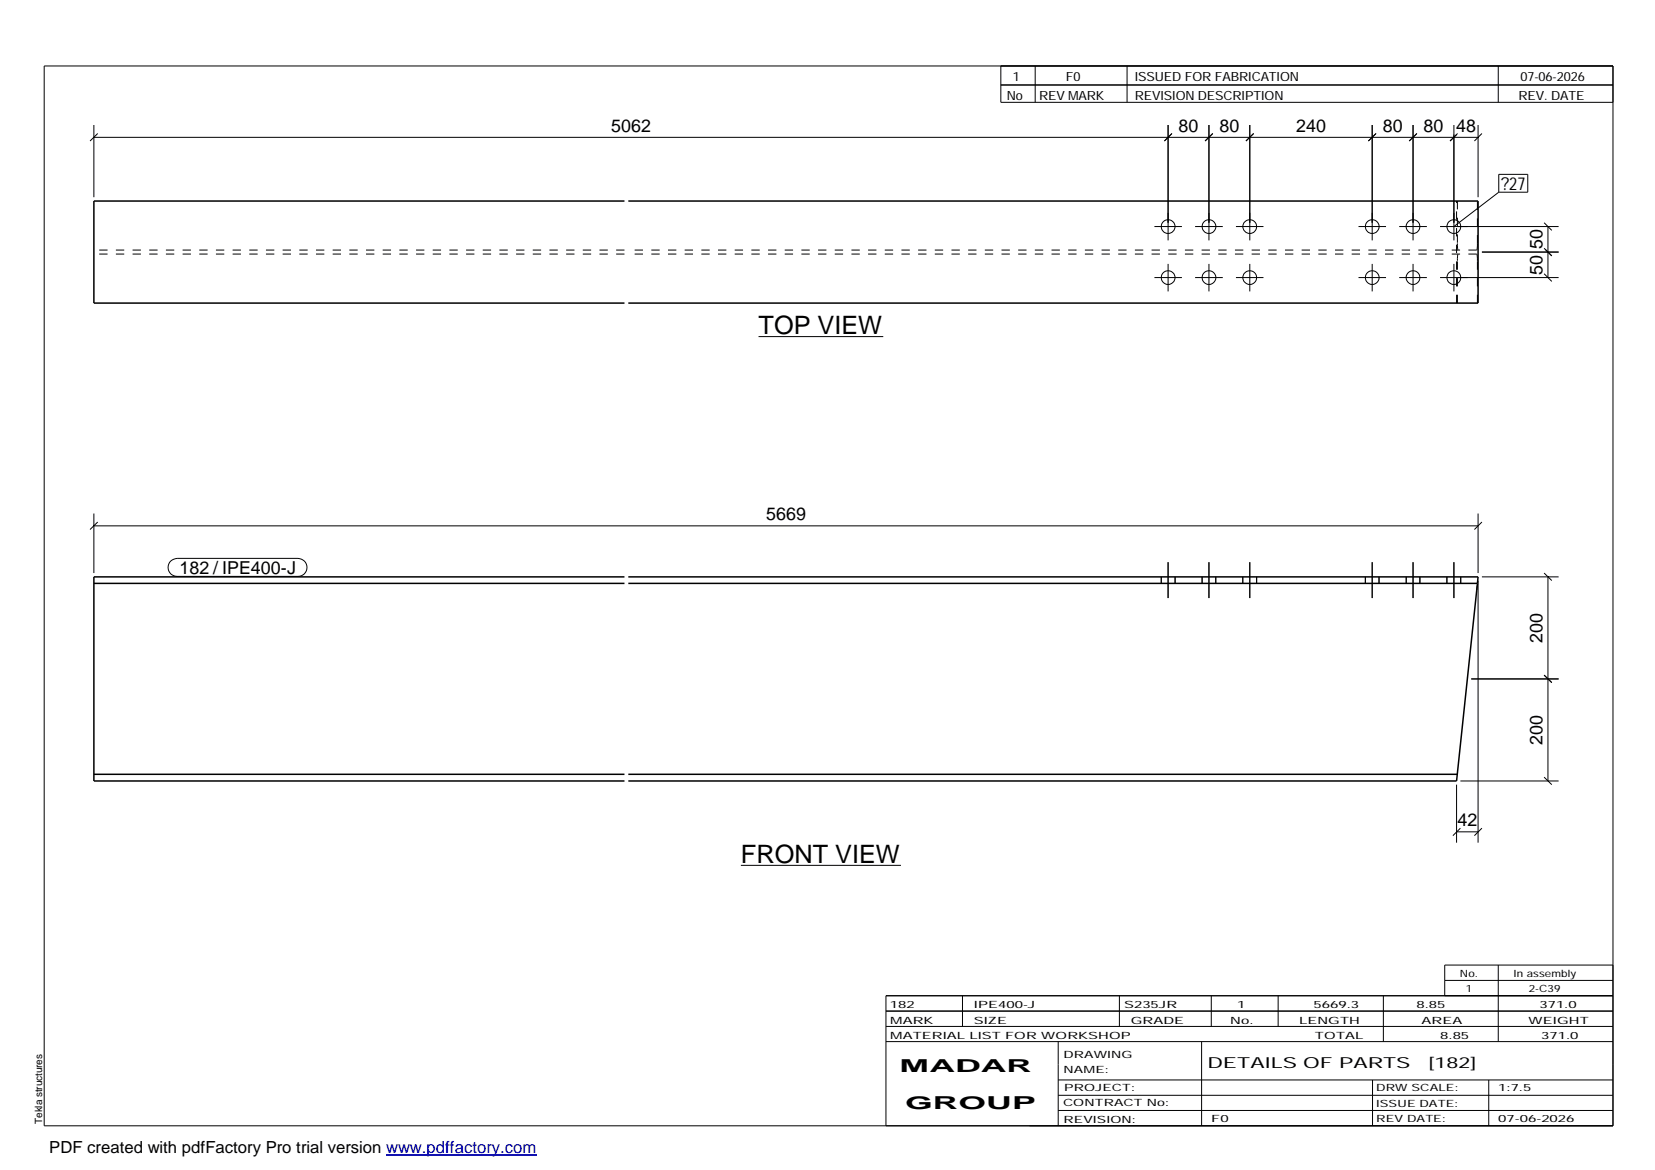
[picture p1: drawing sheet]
<svg xmlns="http://www.w3.org/2000/svg" width="420mm" height="297mm" viewBox="0 0 420 297" stroke-linecap="round" stroke-linejoin="round" font-family="sans-serif">
<g fill="none" stroke="#000" stroke-width=".25">
<path d="M11.2 16.7h398.3v269.1h-398.3zM254.1 16.7v9.3h155.4M262.8 16.7v9.3M286.1 16.7v9.3M380.4 16.7v9.3M23.8 31.7v18.4M23.8 34.9h351.4M24.8 33.9l-1.9 1.9M254.1 21.6h155.4M296.5 31.7v29.3M297.5 33.9l-1.9 1.9M306.9 31.7v29.3"/>
<path d="M307.9 33.9l-2 1.9M317.3 31.7v29.3M318.3 33.9l-2 1.9M348.4 31.7v29.3M349.3 33.9l-1.9 1.9M358.7 31.7v29.3M359.7 33.9l-1.9 1.9M369.1 31.7v29.3M370 33.9l-1.9 1.9 1.7-1.7M375.2 31.7v18.4M376.2 33.9l-1.9 1.9M293.1 57.5h7"/>
<path d="M303.4 57.5h7M313.8 57.5h7M344.9 57.5h7M355.2 57.5h7M365.6 57.5h30.1M380.5 44.3h7.4v4.5h-7.4zM380.5 48.8l-11.4 8.7M392 56.5l2 2M393 57.5v13M293.1 70.5h7M296.5 67v7M303.4 70.5h7"/>
<path d="M306.9 67v7M313.8 70.5h7M317.3 67v7M344.9 70.5h7M348.4 67v7M355.2 70.5h7M358.7 67v7M365.6 70.5h30.1M369.1 67v7M376.2 64h19.5M392 69.5l2 1.9M392 63l2 2"/>
<path d="M192.6 85.5h31.6M23.8 133.5h351.4M23.8 130.4v15.1M24.8 132.5l-1.9 1.9M375.2 130.4v15.1M376.2 132.5l-1.9 1.9M43.3 142.4l.8-.4 .9-.2h30.6a2.29 2.29 0 0 1 2.3 2.2 2.29 2.29 0 0 1-2.3 2.3h-30.6a2.27 2.27 0 0 1-2.2-1.4 2.27 2.27 0 0 1 .5-2.5zM294.8 146.5v1.6M296.5 142.7v9.1M298.3 146.5v1.6M305.2 146.5v1.6M306.9 142.7v9.1"/>
<path d="M308.7 146.5v1.6M315.5 146.5v1.6M317.3 142.7v9.1M319 146.5v1.6M346.6 146.5v1.6M348.4 142.7v9.1M350.1 146.5v1.6M357 146.5v1.6M358.7 142.7v9.1M360.5 146.5v1.6M367.3 146.5v1.6M369.1 142.7v9.1"/>
<path d="M370.8 146.5v1.6M375.2 147.4v66.5M376.2 146.5h19.5M392 145.5l2 1.9M393 146.5v51.8M373.5 172.4h22.2M392 171.4l2 1.9M369.8 199.2v14.7M370.8 198.3h24.9M392 197.3l2 1.9M188.1 219.7h40.6M369.8 211.2h5.4"/>
<path d="M370.8 210.3l-1.9 1.9M376.2 210.3l-1.9 1.9M224.9 256.7h184.6M244.3 252.8v7.8M284.2 252.8v7.8M307.5 252.8v7.8M324.5 252.8v7.8M351.2 252.8v11.6M366.8 248.9h42.7M380.4 245v19.4M409.5 245h-42.7v7.8M409.5 252.8h-184.6v33"/>
<path d="M224.9 264.4h184.6M224.9 260.6h184.6M268.6 264.4v21.4M268.6 274.2h140.9M268.6 278.1h140.9M305.1 264.4v21.4M348.4 274.2v11.6M378 274.2v11.6M268.6 281.9h140.9"/>
<circle cx="296.6" cy="57.5" r="1.75"/>
<circle cx="306.9" cy="57.5" r="1.75"/>
<circle cx="317.3" cy="57.5" r="1.76"/>
<circle cx="348.4" cy="57.5" r="1.75"/>
<circle cx="358.7" cy="57.5" r="1.75"/>
<circle cx="369.1" cy="57.5" r="1.76"/>
<circle cx="296.5" cy="70.5" r="1.74"/>
<circle cx="306.9" cy="70.5" r="1.74"/>
<circle cx="317.3" cy="70.5" r="1.75"/>
<circle cx="348.4" cy="70.5" r="1.74"/>
<circle cx="358.7" cy="70.5" r="1.74"/>
<circle cx="369.1" cy="70.5" r="1.75"/>
</g>
<path d="M158.5 51h-134.7v25.9h134.7M159.5 51h215.7v25.9h-215.7M23.8 148.1h134.7M158.5 146.5h-134.7v51.8h134.7M159.5 146.5h215.7l-.1 1.6M159.5 148.1h215.6M375.1 148.1l-5.3 50.2h-210.3M23.8 196.6h134.7M159.5 196.6h210.5" fill="none" stroke="#000" stroke-width=".38"/>
<g fill="none" stroke="#000" stroke-width=".25" stroke-dasharray="2.1 2.1" stroke-linecap="butt">
<path d="M370 51v10.8M158.5 64.5h-134.7M158.5 63.5h-134.7M369.8 76.9v-25.9M370 76.9v-10.7M370 61.8v.6M370 62.4v.6M370 65.6v.6M370 63l.1 .4M370 65v.6M370.1 63.4l.1 .1M370.1 64.6l-.1 .4"/>
<path d="M370.2 64.5l-.1 .1M374.9 64.5h-215.4M374.9 63.5h-215.4M374.9 63.5l.1-.1M375 63.4v-.4M375 64.6l-.1-.1M375 63l.1-.6M375 65v-.4M375.1 76.9v-10.7M375.1 61.8v-10.8M375.1 62.4v-.6M375.1 66.2v-.6"/>
<path d="M375.1 65.6l-.1-.6M374.9 149.8l.1-1.2M370 196.5v.1"/>
</g>
<path d="M98 293.3h38.2" fill="none" stroke="#00f" stroke-width=".3"/>
<g font-size="6.4">
<text x="192.6" y="84.7">TOP VIEW</text>
<text x="188.1" y="219">FRONT VIEW</text>
</g>
<g font-size="4.5">
<text x="155.2" y="33.4">5062</text>
<text x="299.2" y="33.4">80</text>
<text x="309.6" y="33.4">80</text>
<text x="329.1" y="33.4">240</text>
<text x="351" y="33.4">80</text>
<text x="361.4" y="33.4">80</text>
<text x="369.7" y="33.4">48</text>
<text x="381.1" y="48.2">?27</text>
<text x="391.6" y="63.3" transform="rotate(-90 391.6 63.3)">50</text>
<text x="391.6" y="69.8" transform="rotate(-90 391.6 69.8)">50</text>
<text x="194.5" y="132.1">5669</text>
<text x="45.6" y="145.8">182 / IPE400-J</text>
<text x="391.6" y="163.2" transform="rotate(-90 391.6 163.2)">200</text>
<text x="391.6" y="189.1" transform="rotate(-90 391.6 189.1)">200</text>
<text x="370" y="209.8">42</text>
<text x="228.4" y="272.3">MADAR</text>
<text x="229.8" y="281.6">GROUP</text>
</g>
<text font-size="4.2" x="12.5" y="292.7">PDF created with pdfFactory Pro trial version www.pdffactory.com</text>
<g font-size="3.9">
<text x="306.5" y="271.3">DETAILS OF PARTS</text>
<text x="362.7" y="271.3">[182]</text>
</g>
<g font-size="3.2">
<text x="257.1" y="20.5">1</text>
<text x="270.6" y="20.5">F0</text>
<text x="288.1" y="20.5">ISSUED FOR FABRICATION</text>
<text x="386" y="20.5">07-06-2026</text>
<text x="255.6" y="25.5">No</text>
<text x="263.8" y="25.5">REV MARK</text>
<text x="288.1" y="25.5">REVISION DESCRIPTION</text>
<text x="385.5" y="25.5">REV. DATE</text>
</g>
<g font-size="2.5">
<text x="370.6" y="247.9">No.</text>
<text x="372.1" y="251.8">1</text>
<text x="384.3" y="247.9">In assembly</text>
<text x="388.1" y="251.8">2-C39</text>
<text x="225.9" y="255.9">182</text>
<text x="247.3" y="255.9">IPE400-J</text>
<text x="285.4" y="255.9">S235JR</text>
<text x="314.1" y="255.9">1</text>
<text x="333.5" y="255.9">5669.3</text>
<text x="359.6" y="255.9">8.85</text>
<text x="390.8" y="255.9">371.0</text>
<text x="226" y="263.7">MATERIAL LIST FOR WORKSHOP</text>
<text x="226" y="259.9">MARK</text>
<text x="247.2" y="259.9">SIZE</text>
<text x="287.1" y="259.9">GRADE</text>
<text x="312.3" y="259.9">No.</text>
<text x="329.8" y="259.9">LENGTH</text>
<text x="333.8" y="263.7">TOTAL</text>
<text x="360.9" y="259.9">AREA</text>
<text x="365.6" y="263.7">8.85</text>
<text x="388.1" y="259.9">WEIGHT</text>
<text x="391.3" y="263.7">371.0</text>
<text x="270" y="268.5">DRAWING</text>
<text x="270" y="272.5">NAME:</text>
<text x="269.9" y="280.9">CONTRACT No:</text>
<text x="270.2" y="277">PROJECT:</text>
<text x="349.4" y="277.1">DRW SCALE:</text>
<text x="349.4" y="281">ISSUE DATE:</text>
<text x="380.4" y="277.1">1:7.5</text>
<text x="10.7" y="285.4" transform="rotate(-90 10.7 285.4)">Tekla structures</text>
<text x="270" y="285">REVISION:</text>
<text x="307.5" y="284.8">F0</text>
<text x="349.4" y="284.8">REV DATE:</text>
<text x="380.4" y="284.8">07-06-2026</text>
</g>
</svg>
